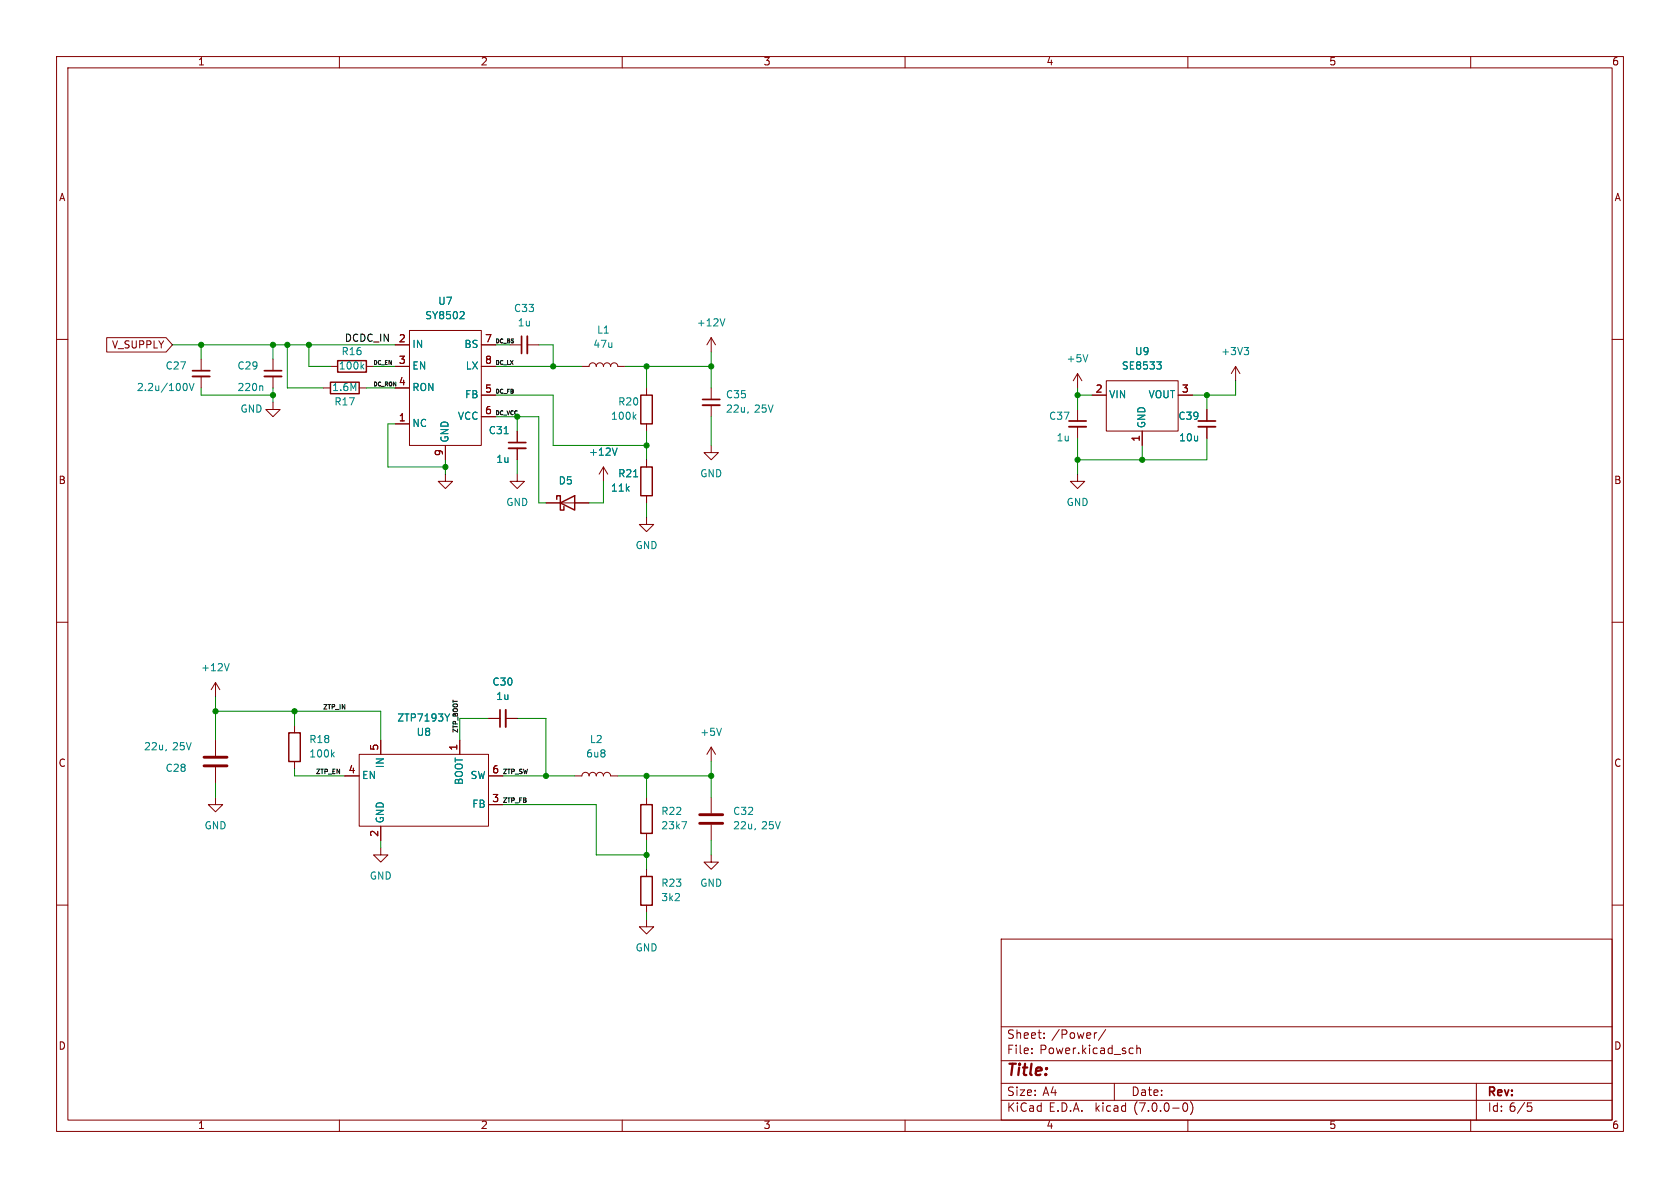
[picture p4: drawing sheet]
<svg xmlns="http://www.w3.org/2000/svg" width="297mm" height="210mm" viewBox="0 0 297 210" stroke-linecap="round" stroke-linejoin="round" font-family="sans-serif">
<g fill="none" stroke="#840000" stroke-width=".18">
<path d="M10 10h277v190h-277zM12 12h273v186h-273zM60 10v2M110 10v2M160 10v2M210 10v2M260 10v2M10 60h2M18.9 59.7h10.5l1.1 1.3-1.1 1.2h-10.5zM72.4 58.4h12.7v20.3h-12.7zM125.7 59.7l-.7 1.3M125.7 59.7v2.5"/>
<path d="M125.7 59.7l.8 1.3M285 60h2M35.6 63.5v2M35.6 66.5v2.1M48.3 71.1v1.3h1.2l-1.2 1.3-1.3-1.3h1.3M48.3 63.5v2M48.3 66.5v2.1M57.1 68.6h1.3M58.4 64.8h1.3M63.5 68.6h1.3M64.8 64.8h1.2M69.8 64.8h2.6"/>
<path d="M69.8 68.6h2.6M69.8 74.9h2.6M69.8 61h2.6M78.7 78.7v2.6M85.1 64.8h2.5M85.1 69.9h2.5M85.1 61h2.5M85.1 73.7h2.5M90.2 61h2M91.4 76.2v2M91.4 79.2v2.1M93.2 61h2"/>
<path d="M102.9 64.8h1.2a.64 .64 0 0 1 .7-.7 .64 .64 0 0 1 .6 .7 .64 .64 0 0 1 .6-.7 .64 .64 0 0 1 .7 .7 .64 .64 0 0 1 .6-.7 .64 .64 0 0 1 .6 .7 .64 .64 0 0 1 .7-.7 .64 .64 0 0 1 .6 .7h1.3M114.3 68.6v1.3M114.3 74.9v1.3M125.7 78.7v1.3h1.3l-1.3 1.3-1.2-1.3h1.2M125.7 68.6v2M125.7 71.6v2.1M190.5 66v2.6M190.5 72.4v2M190.5 75.4v2.1M190.5 66l-.8 1.3M190.5 66l.8 1.3M193 69.9h2.6"/>
<path d="M195.6 67.3h12.7v8.9h-12.7zM201.9 76.2v2.5M208.3 69.9h2.5M213.4 72.4v2M213.4 75.4v2.1M218.4 64.8l-.7 1.2M218.4 64.8v2.5M218.4 64.8l.8 1.2M78.7 83.8v1.3h-1.2l1.2 1.3 1.3-1.3h-1.3M91.4 83.8v1.3h-1.2l1.2 1.3 1.3-1.3h-1.3M96.5 88.9h7.6M106.7 82.6l-.8 1.2"/>
<path d="M106.7 82.6v2.5M106.7 82.6l.7 1.2M114.3 91.4v1.3h1.3l-1.3 1.3-1.3-1.3h1.3M114.3 81.3v1.3M114.3 87.6v1.3M190.5 83.8v1.3h1.3l-1.3 1.3-1.3-1.3h1.3M10 110h2M285 110h2M38.1 120.7l-.8 1.2M38.1 120.7v2.5M38.1 130.8v2.8M38.1 135.6v2.8"/>
<path d="M38.1 120.7l.8 1.2M52.1 128.3v1.2M52.1 134.6v1.3M61 137.2h2.5M63.5 133.4h22.9v12.7h-22.9zM67.3 130.8v2.6M81.3 130.8v2.6M86.4 127h2M86.4 137.2h2.5M89.4 127h2M101.6 137.2h1.3a.64 .64 0 0 1 .6-.7 .64 .64 0 0 1 .6 .7 .64 .64 0 0 1 .7-.7 .64 .64 0 0 1 .6 .7 .64 .64 0 0 1 .6-.7 .64 .64 0 0 1 .7 .7 .64 .64 0 0 1 .6-.7 .64 .64 0 0 1 .6 .7h1.3M125.7 132.1v2.5"/>
<path d="M125.7 132.1l-.7 1.3M125.7 132.1l.8 1.3M10 160h2M38.1 141v1.2h1.3l-1.3 1.3-1.3-1.3h1.3M67.3 149.9v1.2h1.3l-1.3 1.3-1.3-1.3h1.3M67.3 146.1v2.5M86.4 142.2h2.5M114.3 141v1.2M114.3 147.3v1.3M114.3 153.7v1.2M125.7 151.1v1.3h1.3l-1.3 1.3-1.2-1.3h1.2M125.7 141v2.8"/>
<path d="M125.7 145.8v2.8M285 160h2M114.3 162.6v1.2h1.3l-1.3 1.3-1.3-1.3h1.3M114.3 160v1.3M177 166h108v32h-108zM60 198v2M110 198v2M160 198v2M177 194.5h108M177 191.5h108M177 187.5h108M177 181.5h108"/>
<path d="M182.4 186.1v.2M182.4 185.3v.2M184.6 183.4v.2M184.6 182.6v.2M193.8 182.6h.1M195.5 182l-1.3 1.9M197 191.5v3M199.9 185.3h.4M200.3 186.2l-.4 .1M201 185.4l.2-.1h.3l.1 1M201 184.8v1.5M209.3 195h.2a.81 .81 0 0 1 .5 .6 .81 .81 0 0 1-.3 .8l-.1 .1a.81 .81 0 0 1-.6-.7 .81 .81 0 0 1 .3-.8z"/>
<path d="M210 198v2M210.5 194.7a1.72 1.72 0 0 1 0 2.3M260 198v2M261 191.5v6.5M270 195h.8M270.2 195.5h.3l.3 .3-.1 .6-.5 .1"/>
</g>
<path d="M93.2 59.4v3.1M34 66.5h3.1M46.7 66.5h3.1M89.9 79.2h3.1M124.2 71.6h3.1M189 75.4h3M211.8 75.4h3.1M89.4 125.5v3" fill="none" stroke="#840000" stroke-width=".33"/>
<path d="M92.2 59.4v3.1M34 65.5h3.1M46.7 65.5h3.1M89.9 78.2h3.1M124.2 70.6h3.1M189 74.4h3M211.8 74.4h3.1M88.4 125.5v3" fill="none" stroke="#840000" stroke-width=".3"/>
<path d="M58.4 67.6h5.1v2h-5.1zM59.7 63.8h5.1v2h-5.1zM113.3 69.9h2v5h-2zM98.4 88.3v-.7h.7v2.6h.6v-.7M99.1 88.9l2.5-1.3v2.6zM113.3 82.6h2v5h-2zM51.1 129.5h2v5.1h-2zM113.3 154.9h2v5.1h-2zM113.3 142.2h2v5.1h-2z" fill="none" stroke="#840000" stroke-width=".25"/>
<g fill="none" stroke="#008484" stroke-width=".18">
<path d="M81.8 55.1l.3 .2-.1 .3-.7 .7h.8M128.1 56.3l-.4 1.3M32.7 67.8a.68 .68 0 0 1 .4 .6 .68 .68 0 0 1-.4 .6M33.5 67.8l.4 1.2 .4-1.2M46.3 68.2l.2 .2v.6M64 64.8l.3 .4M64.3 64.4l-.5 .5M109.1 79.2l-.4 1.3M112.1 73.6l.3 .5M112.4 73.3l-.4 .5M132.3 72.8l-.1 .2M192.3 62.7l-.4 1.3"/>
<path d="M204.5 64h.8l-.4 .5M205 64.5l.3 .2v.3l-.3 .2M220 61.4h.7l-.4 .5M220.5 61.9l.2 .3v.3l-.2 .2M40.5 117.3l-.4 1.3M29.4 132.5l-.1 .2M58.7 133.3l.4 .5M59.1 133l-.5 .5M79.5 126.2l-.4 .7M127.5 128.7l-.4 1.3M120.5 145.2h.9l-.6 1.3M133.5 146.5l-.1 .2"/>
</g>
<path d="M36.1 135.4h4M36.1 133.9h4M123.7 145.5h4.1M123.7 144h4.1" fill="none" stroke="#840000" stroke-width=".51"/>
<g fill="none" stroke="#008400" stroke-width=".18">
<path d="M30.5 61h39.3M35.6 68.6v1.3h12.7M35.6 61v2.5M48.3 61v2.5M48.3 68.6v2.5M50.8 61v7.6h6.3M54.6 61v3.8h3.8M64.8 68.6h5M66 64.8h3.8M69.8 74.9h-1.2v7.7h10.1M87.6 61h2.6M87.6 64.8h15.3"/>
<path d="M87.6 73.7h7.6v15.2h1.3M87.6 69.9h10.2v8.8h16.5M91.4 73.7v2.5M95.2 61h2.6v3.8M110.5 64.8h15.2M114.3 64.8v3.8M114.3 76.2v5.1M125.7 62.2v6.4M125.7 73.7v5M190.5 69.9h2.5M190.5 68.6v3.8M190.5 77.5v6.3"/>
<path d="M201.9 78.7v2.6M213.4 77.5v3.8h-22.9M213.4 69.9v2.5M218.4 67.3v2.6h-7.6M78.7 81.3v2.5M91.4 81.3v2.5M106.7 85.1v3.8h-2.6M114.3 88.9v2.5M38.1 125.7h29.2v5.1M38.1 123.2v7.6M38.1 138.4v2.6M52.1 135.9v1.3h8.9"/>
<path d="M52.1 125.7v2.6M86.4 127h-5.1v3.8M88.9 137.2h12.7M91.4 127h5.1v10.2M109.2 137.2h16.5M114.3 137.2v3.8M125.7 134.6v6.4M67.3 148.6v1.3M88.9 142.2h16.5v8.9h8.9M114.3 148.6v5.1M125.7 148.6v2.5M114.3 161.3v1.3"/>
</g>
<g fill="#008400" stroke="#008400" stroke-width=".18">
<circle cx="97.8" cy="64.8" r=".46"/>
<circle cx="114.3" cy="64.8" r=".46"/>
<circle cx="91.4" cy="73.7" r=".46"/>
<circle cx="48.3" cy="61" r=".46"/>
<circle cx="38.1" cy="125.7" r=".46"/>
<circle cx="48.3" cy="69.9" r=".46"/>
<circle cx="35.6" cy="61" r=".46"/>
<circle cx="52.1" cy="125.7" r=".46"/>
<circle cx="54.6" cy="61" r=".46"/>
<circle cx="50.8" cy="61" r=".46"/>
<circle cx="78.7" cy="82.6" r=".46"/>
<circle cx="201.9" cy="81.3" r=".46"/>
<circle cx="190.5" cy="81.3" r=".46"/>
<circle cx="114.3" cy="78.7" r=".46"/>
<circle cx="125.7" cy="64.8" r=".46"/>
<circle cx="213.4" cy="69.9" r=".46"/>
<circle cx="190.5" cy="69.9" r=".46"/>
<circle cx="96.5" cy="137.2" r=".46"/>
<circle cx="125.7" cy="137.2" r=".46"/>
<circle cx="114.3" cy="137.2" r=".46"/>
<circle cx="114.3" cy="151.1" r=".46"/>
</g>
<text font-size="2.8" fill="#840000" x="178" y="190.8">Title:</text>
<g font-size="2.1" fill="#840000">
<text x="178" y="183.9">Sheet:</text>
<text x="185.9" y="183.9">/Power/</text>
<text x="178" y="186.6">File:</text>
<text x="183.8" y="186.6">Power.kicad_sch</text>
<text x="178" y="196.8">KiCad</text>
<text x="178" y="194">Size:</text>
<text x="184.3" y="194">A4</text>
<text x="185.4" y="196.8">E.D.A.</text>
<text x="193.7" y="196.8">kicad</text>
<text x="200" y="194">Date:</text>
<text x="200.6" y="196.8">(7.0.0-0)</text>
<text x="263" y="194.2">Rev:</text>
<text x="263" y="196.8">Id: 6/5</text>
</g>
<g font-size="1.8" fill="#840000">
<text x="35" y="11.8">1</text>
<text x="85" y="11.8">2</text>
<text x="135" y="11.8">3</text>
<text x="185" y="11.8">4</text>
<text x="235" y="11.8">5</text>
<text x="285" y="11.8">6</text>
<text x="10.4" y="35.8">A</text>
<text x="285.4" y="35.8">A</text>
<text x="19.7" y="61.9">V_SUPPLY</text>
<text x="70.5" y="60.7">2</text>
<text x="70.5" y="64.5">3</text>
<text x="85.7" y="60.7">7</text>
<text x="85.7" y="64.5">8</text>
<text x="70.5" y="68.3">4</text>
<text x="85.7" y="69.6">5</text>
<text x="193.6" y="69.6">2</text>
<text x="208.9" y="69.6">3</text>
<text x="70.5" y="74.7">1</text>
<text x="85.7" y="73.4">6</text>
<text x="78.5" y="80.7" transform="rotate(-90 78.5 80.7)">9</text>
<text x="201.7" y="78.1" transform="rotate(-90 201.7 78.1)">1</text>
<text x="10.3" y="85.8">B</text>
<text x="285.3" y="85.8">B</text>
<text x="10.3" y="135.8">C</text>
<text x="61.6" y="136.9">4</text>
<text x="67.1" y="132.7" transform="rotate(-90 67.1 132.7)">5</text>
<text x="81" y="132.7" transform="rotate(-90 81 132.7)">1</text>
<text x="87" y="136.9">6</text>
<text x="285.3" y="135.8">C</text>
<text x="87" y="142">3</text>
<text x="67.1" y="148" transform="rotate(-90 67.1 148)">2</text>
<text x="10.3" y="185.8">D</text>
<text x="285.3" y="185.8">D</text>
<text x="35" y="199.8">1</text>
<text x="85" y="199.8">2</text>
<text x="135" y="199.8">3</text>
<text x="185" y="199.8">4</text>
<text x="235" y="199.8">5</text>
<text x="285" y="199.8">6</text>
</g>
<g font-size="1.8" fill="#008484">
<text x="75.1" y="56.7">SY8502</text>
<text x="77.4" y="54.2">U7</text>
<text x="90.8" y="55.4">C33</text>
<text x="91.5" y="58">1u</text>
<text x="105.5" y="59.2">L1</text>
<text x="123.1" y="58">+12V</text>
<text x="29.2" y="65.6">C27</text>
<text x="41.9" y="65.6">C29</text>
<text x="59.8" y="65.6">100k</text>
<text x="60.3" y="63.1">R16</text>
<text x="72.9" y="61.8">IN</text>
<text x="72.9" y="65.6">EN</text>
<text x="82" y="61.8">BS</text>
<text x="82.2" y="65.6">LX</text>
<text x="104.8" y="61.8">47u</text>
<text x="188.5" y="64.3">+5V</text>
<text x="198.3" y="65.6">SE8533</text>
<text x="200.6" y="63.1">U9</text>
<text x="215.8" y="63.1">+3V3</text>
<text x="24.1" y="69.4">2.2u/100V</text>
<text x="41.9" y="69.4">220n</text>
<text x="58.7" y="69.4">1.6M</text>
<text x="59.1" y="71.9">R17</text>
<text x="72.9" y="69.4">RON</text>
<text x="82.1" y="70.7">FB</text>
<text x="109.2" y="71.9">R20</text>
<text x="128.3" y="70.7">C35</text>
<text x="196.1" y="70.7">VIN</text>
<text x="202.9" y="70.7">VOUT</text>
<text x="42.5" y="73.2">GND</text>
<text x="72.9" y="75.8">NC</text>
<text x="80.8" y="74.5">VCC</text>
<text x="86.3" y="77">C31</text>
<text x="108" y="74.5">100k</text>
<text x="128.3" y="73.2">22u,</text>
<text x="133.3" y="73.2">25V</text>
<text x="185.4" y="74.5">C37</text>
<text x="202.8" y="75.7" transform="rotate(-90 202.8 75.7)">GND</text>
<text x="208.3" y="74.5">C39</text>
<text x="79.6" y="78.2" transform="rotate(-90 79.6 78.2)">GND</text>
<text x="87.7" y="82.1">1u</text>
<text x="104.1" y="80.8">+12V</text>
<text x="186.7" y="78.3">1u</text>
<text x="208.4" y="78.3">10u</text>
<text x="89.4" y="89.7">GND</text>
<text x="98.7" y="85.9">D5</text>
<text x="108" y="87.2">11k</text>
<text x="109.2" y="84.6">R21</text>
<text x="123.7" y="84.6">GND</text>
<text x="188.5" y="89.7">GND</text>
<text x="112.3" y="97.3">GND</text>
<text x="35.5" y="118.9">+12V</text>
<text x="87" y="121.5">C30</text>
<text x="87.7" y="124">1u</text>
<text x="54.6" y="131.6">R18</text>
<text x="70.2" y="127.8">ZTP7193Y</text>
<text x="73.6" y="130.4">U8</text>
<text x="104.2" y="131.6">L2</text>
<text x="123.7" y="130.4">+5V</text>
<text x="25.4" y="132.9">22u,</text>
<text x="29.2" y="136.7">C28</text>
<text x="30.5" y="132.9">25V</text>
<text x="54.6" y="134.2">100k</text>
<text x="64" y="138">EN</text>
<text x="68.1" y="135.9" transform="rotate(-90 68.1 135.9)">IN</text>
<text x="83.1" y="138">SW</text>
<text x="103.6" y="134.2">6u8</text>
<text x="82.1" y="138.9" transform="rotate(-90 82.1 138.9)">BOOT</text>
<text x="83.4" y="143.1">FB</text>
<text x="36.1" y="146.9">GND</text>
<text x="68.1" y="145.5" transform="rotate(-90 68.1 145.5)">GND</text>
<text x="116.8" y="144.3">R22</text>
<text x="116.8" y="146.9">23k7</text>
<text x="129.5" y="144.3">C32</text>
<text x="129.5" y="146.9">22u,</text>
<text x="134.6" y="146.9">25V</text>
<text x="65.3" y="155.8">GND</text>
<text x="116.8" y="157">R23</text>
<text x="116.8" y="159.6">3k2</text>
<text x="123.7" y="157">GND</text>
<text x="112.3" y="168.5">GND</text>
</g>
<text font-size="1.8" x="61" y="60.6">DCDC_IN</text>
<g font-size="1.1">
<text x="57.1" y="125.5">ZTP_IN</text>
<text x="81.1" y="129.5" transform="rotate(-90 81.1 129.5)">ZTP_BOOT</text>
<text x="55.9" y="136.9">ZTP_EN</text>
<text x="88.9" y="136.9">ZTP_SW</text>
<text x="88.9" y="142">ZTP_FB</text>
</g>
<g font-size="1">
<text x="66" y="64.6">DC_EN</text>
<text x="87.6" y="60.8">DC_BS</text>
<text x="87.6" y="64.6">DC_LX</text>
<text x="66" y="68.4">DC_RON</text>
<text x="87.6" y="69.7">DC_FB</text>
<text x="87.6" y="73.5">DC_VCC</text>
</g>
</svg>
